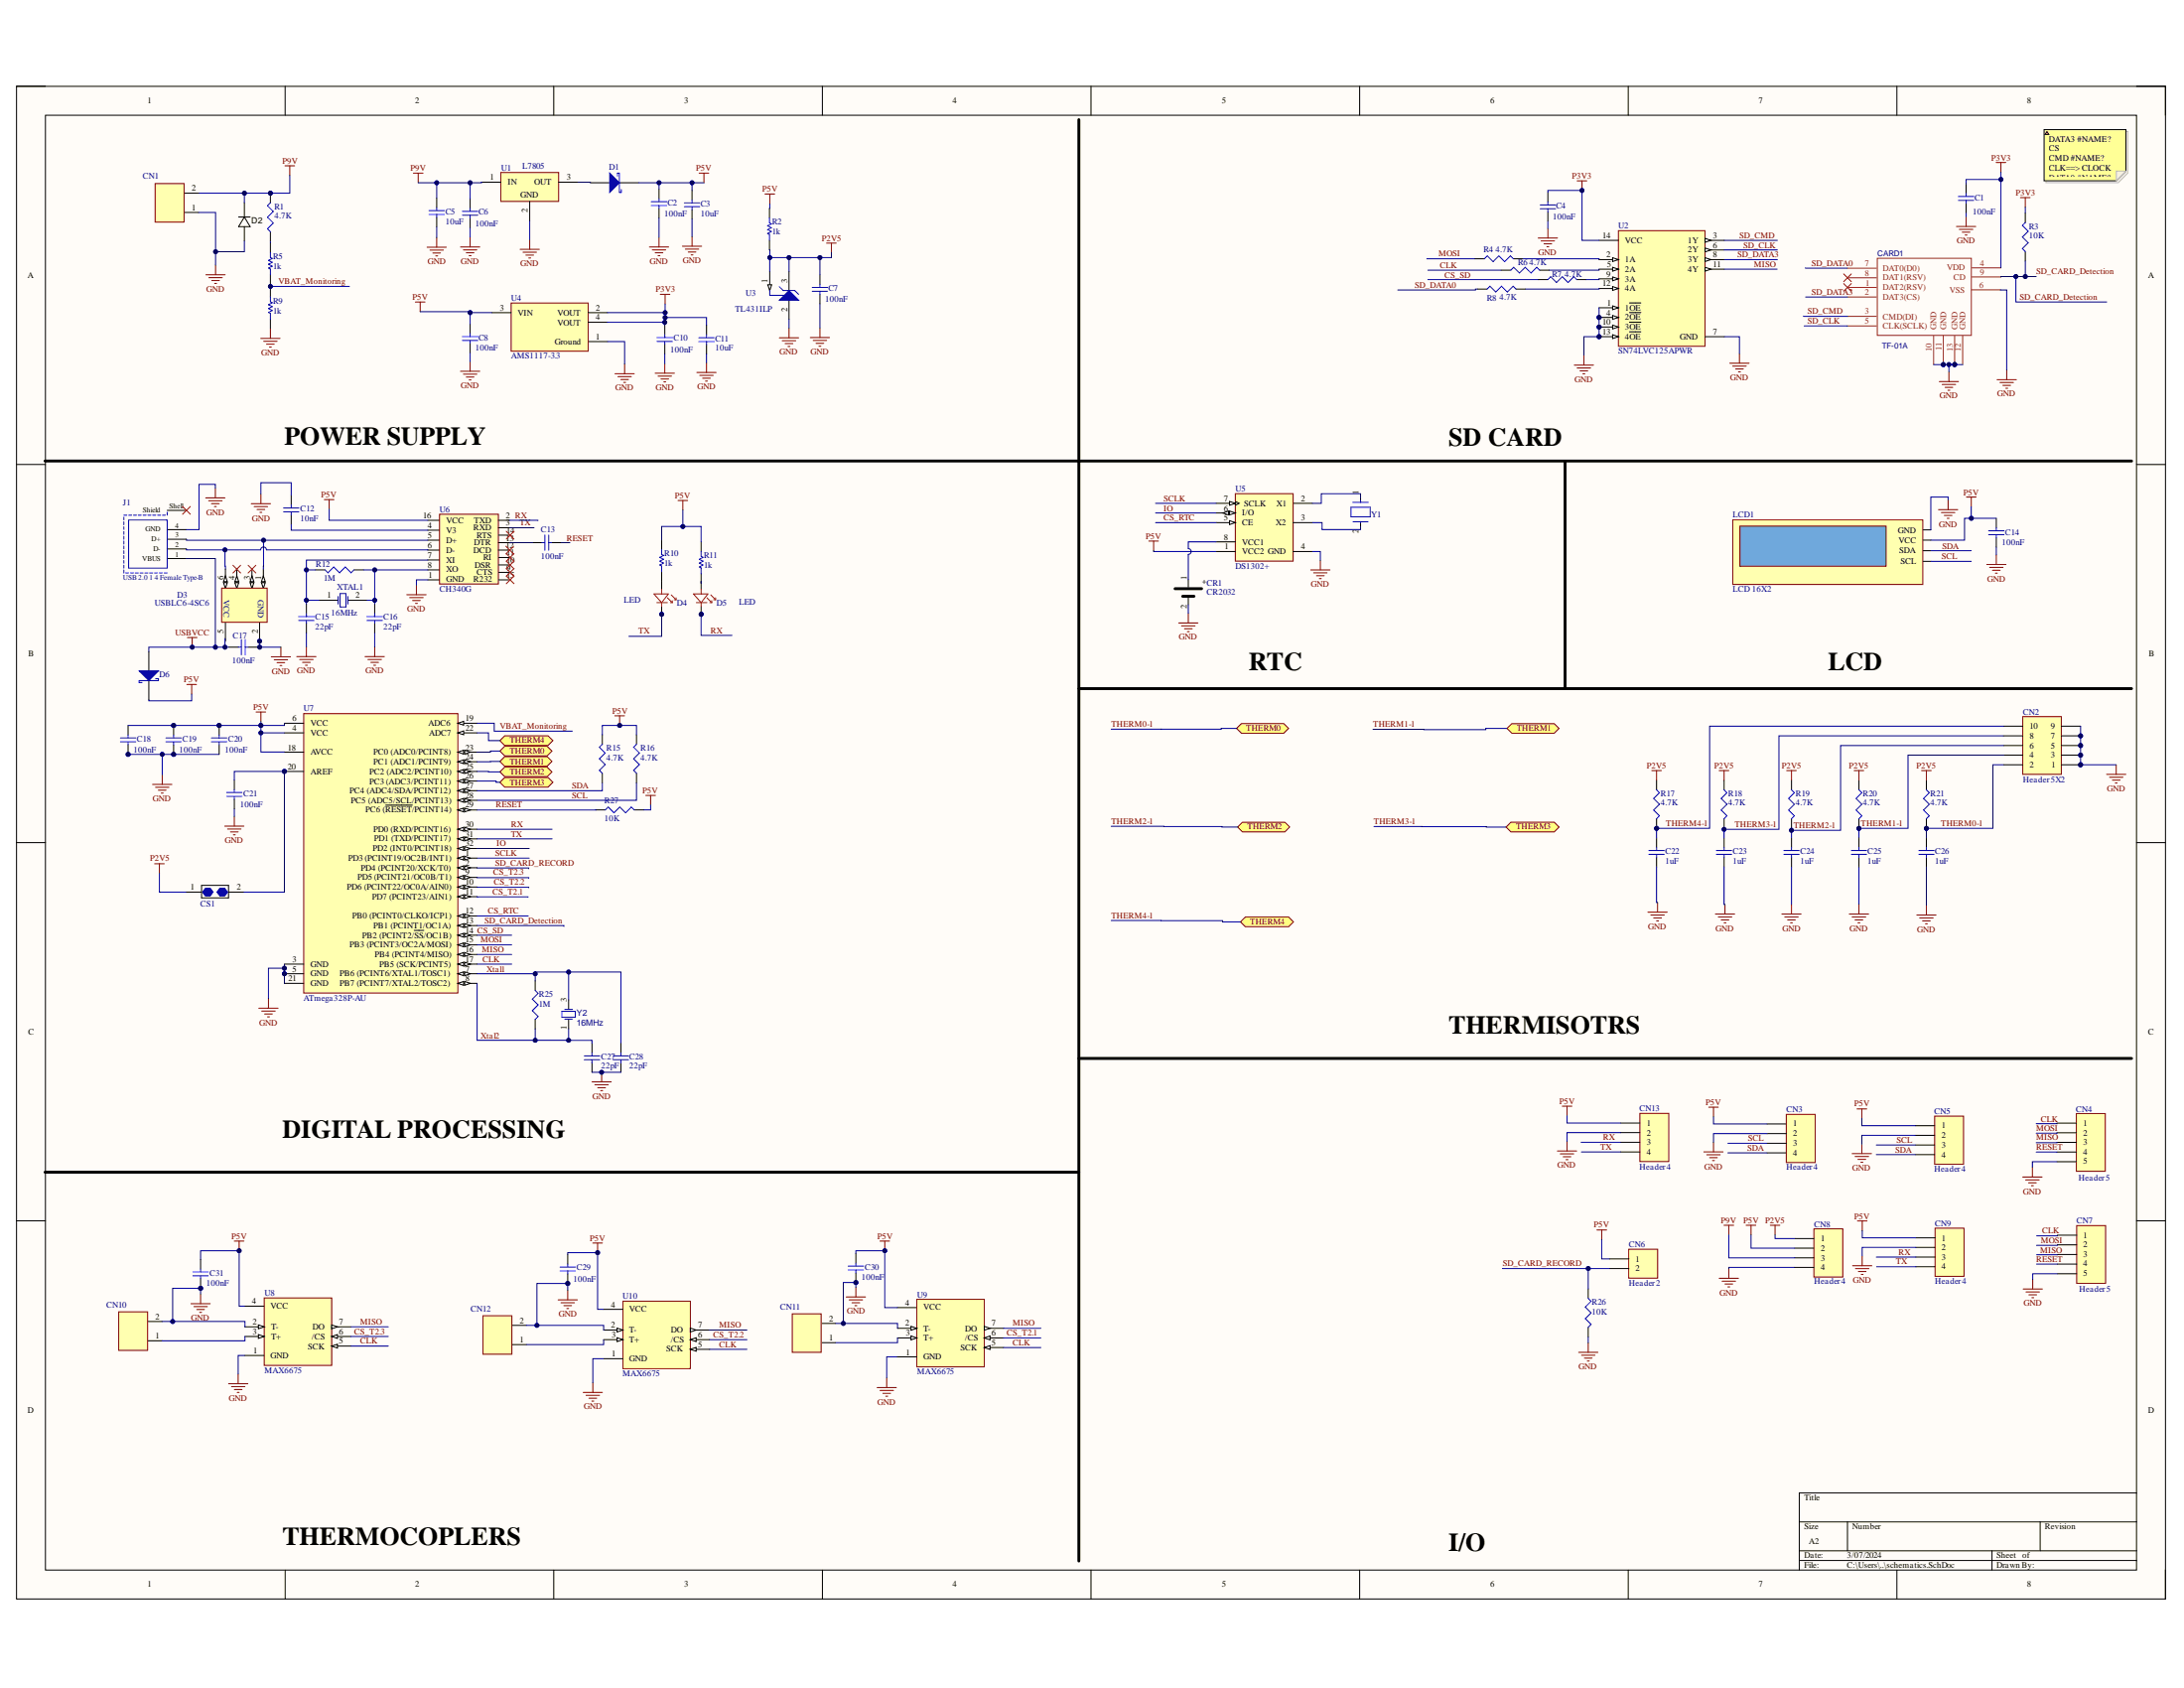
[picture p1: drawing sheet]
# Altium project temperature monitoring station.PrjPcb
1 sheet, 89 parts. Net scope: flat (ports and power ports of the same name join across sheets).
Board file: PCB.PcbDoc

## Sheet schematics.SchDoc
size A2

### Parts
C1  100nF  [Cap 1608-0603]
C2  100nF  [Cap 1608-0603]
C3  value 10uF  [CAP 3225-1210]  (hidden comment: Capacitor)
C4  100nF  [Cap 1608-0603]
C5  value 10uF  [CAP 3225-1210]  (hidden comment: Capacitor)
C6  100nF  [Cap 1608-0603]
C7  100nF  [Cap 1608-0603]
C8  100nF  [Cap 1608-0603]
C10  100nF  [Cap 1608-0603]
C11  value 10uF  [CAP 3225-1210]  (hidden comment: Capacitor)
C12  10nF  [Cap 1608-0603]
C13  100nF  [Cap 1608-0603]
C14  100nF  [Cap 1608-0603]
C15  value 22pF  [Cap 1608-0603]  (hidden comment: Capacitor)
C16  value 22pF  [Cap 1608-0603]  (hidden comment: Capacitor)
C17  100nF  [Cap 1608-0603]
C18  100nF  [Cap 1608-0603]
C19  100nF  [Cap 1608-0603]
C20  100nF  [Cap 1608-0603]
C21  100nF  [Cap 1608-0603]
C22  value 1uF  [Cap 1608-0603]  (hidden comment: Capacitor)
C23  value 1uF  [Cap 1608-0603]  (hidden comment: Capacitor)
C24  value 1uF  [Cap 1608-0603]  (hidden comment: Capacitor)
C25  value 1uF  [Cap 1608-0603]  (hidden comment: Capacitor)
C26  value 1uF  [Cap 1608-0603]  (hidden comment: Capacitor)
C27  value 22pF  [Cap 1608-0603]  (hidden comment: Capacitor)
C28  value 22pF  [Cap 1608-0603]  (hidden comment: Capacitor)
C29  100nF  [Cap 1608-0603]
C30  100nF  [Cap 1608-0603]
C31  100nF  [Cap 1608-0603]
CARD1  TF-01A  [TF-SMD_TF-01A2]
CN1  (no value)  [TERM2 3.5mm]
CN2  Header 5X2  [HDR2X5]
CN3  Header 4  [HDR1X4-HEADER]
CN4  Header 5  [HDR1X5-HEADER]
CN5  Header 4  [HDR1X4-HEADER]
CN6  Header 2  [HDR1X2-HEADER]
CN7  Header 5  [HDR1X5-HEADER]
CN8  Header 4  [HDR1X4-HEADER]
CN9  Header 4  [HDR1X4-HEADER]
CN10  (no value)  [TERM2 3.5mm]
CN11  (no value)  [TERM2 3.5mm]
CN12  (no value)  [TERM2 3.5mm]
CN13  Header 4  [HDR1X4-HEADER]
CR1  CR2032  [CR2032 holder]
CS1  CHEVRON  [CHEV]  (value not drawn)
D1  (no value)  [DIOM2616X08N]
D2  DIODE  [DO-214AC]  (value not drawn)
D3  USBLC6-4SC6  [FP-SOT23-6L-IPC_B]
D4  LED  [LED_0603R]
D5  LED  [LED_0603R]
D6  (no value)  [DIOM2616X08N]
J1  USB 2.0 1 4 Female Type-B  [61400416121]
LCD1  LCD 16X2  [LCD16X2]
R1  value 4.7K  [RES 1608-0603]  (hidden comment: Resistor 4.7K)
R2  1k  [RES 1608-0603]
R3  value 10K  [RES 1608-0603]  (hidden comment: Resistor 10k)
R4  value 4.7K  [RES 1608-0603]  (hidden comment: Resistor 4.7K)
R5  1k  [RES 1608-0603]
R6  value 4.7K  [RES 1608-0603]  (hidden comment: Resistor 4.7K)
R7  value 4.7K  [RES 1608-0603]  (hidden comment: Resistor 4.7K)
R8  value 4.7K  [RES 1608-0603]  (hidden comment: Resistor 4.7K)
R9  1k  [RES 1608-0603]
R10  1k  [RES 1608-0603]
R11  1k  [RES 1608-0603]
R12  value 1M  [RES 1608-0603]  (hidden comment: resistor)
R15  value 4.7K  [RES 1608-0603]  (hidden comment: Resistor 4.7K)
R16  value 4.7K  [RES 1608-0603]  (hidden comment: Resistor 4.7K)
R17  value 4.7K  [RES 1608-0603]  (hidden comment: Resistor 4.7K)
R18  value 4.7K  [RES 1608-0603]  (hidden comment: Resistor 4.7K)
R19  value 4.7K  [RES 1608-0603]  (hidden comment: Resistor 4.7K)
R20  value 4.7K  [RES 1608-0603]  (hidden comment: Resistor 4.7K)
R21  value 4.7K  [RES 1608-0603]  (hidden comment: Resistor 4.7K)
R25  value 1M  [RES 1608-0603]  (hidden comment: resistor)
R26  value 10K  [RES 1608-0603]  (hidden comment: resistor)
R27  value 10K  [RES 1608-0603]  (hidden comment: resistor)
U1  L7805  [TO220]
U2  SN74LVC125APWR  [FP-PW0014A-IPC_B]
U3  TL431ILP  [LP0003A]
U4  AMS1117-3.3  [FP-AMS1117-IPC_A]
U5  DS1302+  [P8+2]
U6  CH340G  [ch340g]
U7  ATmega328P-AU  [32A_N]
U8  MAX6675  [SOIC08]
U9  MAX6675  [SOIC08]
U10  MAX6675  [SOIC08]
XTAL1  16MHz  [HC-49 Crystal]
Y1  AB26TRB-32.768KHZ-T  [FP-AB26TRB-MFG]  (value not drawn)
Y2  16MHz  [3525 SMD Crystal]

### Ports
THERM0 (bidir), THERM1 (bidir), THERM2 (bidir), THERM3 (bidir), THERM4 (bidir)

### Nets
GND: C1.2 C2.1 C3.1 C4.1 C5.1 C6.1 C7.1 C8.1 C10.1 C11.1 C12.2 C14.1 C15.2 C16.2 C17.1 C18.1 C19.1 C20.1 C21.1 C22.2 C23.2 C24.2 C25.2 C26.2 C27.1 C28.1 C29.1 C30.1 C31.1 CARD1.6(VSS) CARD1.10(GND) CARD1.11(GND) CARD1.12(GND) CARD1.13(GND) CN1.1 CN2.1 CN2.3 CN2.5 CN2.7 CN2.9 CN3.2 CN4.5 CN5.2 CN7.5 CN8.4 CN9.2 CN10.2 CN11.2 CN12.2 CN13.2 CR1.2 D2.A D3.2(GND) J1.4(GND) LCD1.1(GND) R9.1 R26.1 U1.2(GND) U2.1(1~{OE}) U2.4(2~{OE}) U2.7(GND) U2.10(3~{OE}) U2.13(4~{OE}) U3.2(ANODE) U4.1(Ground) U5.4(GND) U6.1(GND) U7.3(GND) U7.5(GND) U7.21(GND) U8.1(GND) U8.2(T-) U9.1(GND) U9.2(T-) U10.1(GND) U10.2(T-)
P2V5: C7.2 CN8.1 CS1.1 R2.1 R17.1 R18.1 R19.1 R20.1 R21.1 U3.1(REF) U3.3(CATHODE)
P3V3: C1.1 C4.2 C10.2 C11.2 CARD1.4(VDD) R3.2 U2.14(VCC) U4.2(VOUT) U4.4(VOUT)
P5V: C2.2 C3.2 C8.2 C14.2 C18.2 C19.2 C20.2 C29.2 C30.2 C31.2 CN3.1 CN5.1 CN6.1 CN8.2 CN9.1 CN13.1 D1.K D6.K LCD1.2(VCC) R2.2 R10.2 R11.2 R15.2 R16.2 R27.1 U4.3(VIN) U5.1(VCC2) U6.16(VCC) U7.4(VCC) U7.6(VCC) U7.18(AVCC) U8.4(VCC) U9.4(VCC) U10.4(VCC)
P9V: C5.2 C6.2 CN1.2 CN8.3 D2.K R1.2 U1.1(IN)
USBVCC: C17.2 D6.A J1.1(VBUS)
CLK: CN4.1 CN7.1 R6.1 U7.17(PB5_(SCK/PCINT5)) U8.5(SCK) U9.5(SCK) U10.5(SCK)
CS_RTC: U5.5(CE) U7.12(PB0_(PCINT0/CLKO/ICP1))
CS_SD: R7.1 U7.14(PB2_(PCINT2/~{SS}/OC1B))
CS_T2.1: U7.11(PD7_(PCINT23/AIN1)) U9.6(/CS)
CS_T2.2: U7.10(PD6_(PCINT22/OC0A/AIN0)) U10.6(/CS)
CS_T2.3: U7.9(PD5_(PCINT21/OC0B/T1)) U8.6(/CS)
IO: U5.6(I/O) U7.32(PD2_(INT0/PCINT18))
MISO: CN4.3 CN7.3 U2.11(4Y) U7.16(PB4_(PCINT4/MISO)) U8.7(DO) U9.7(DO) U10.7(DO)
MOSI: CN4.2 CN7.2 R4.1 U7.15(PB3_(PCINT3/OC2A/MOSI))
RESET: C13.2 CN4.4 CN7.4 R27.2 U7.29(PC6_(~{RESET}/PCINT14))
RX: CN9.3 CN13.3 D5.2 U6.2(TXD) U7.30(PD0_(RXD/PCINT16))
SCL: CN3.3 CN5.3 LCD1.4(SCL) R16.1 U7.28(PC5_(ADC5/SCL/PCINT13))
SCLK: U5.7(SCLK) U7.1(PD3_(PCINT19/OC2B/INT1))
SD_CARD_Detection: CARD1.9(CD) R3.1 U7.13(PB1_(PCINT1/OC1A))
SD_CARD_RECORD: CN6.2 R26.2 U7.2(PD4_(PCINT20/XCK/T0))
SD_CLK: CARD1.5(CLK(SCLK)) U2.6(2Y)
SD_CMD: CARD1.3(CMD(DI)) U2.3(1Y)
SD_DATA0: CARD1.7(DAT0(D0)) R8.1
SD_DATA3: CARD1.2(DAT3(CS)) U2.8(3Y)
SDA: CN3.4 CN5.4 LCD1.3(SDA) R15.1 U7.27(PC4_(ADC4/SDA/PCINT12))
THERM0-1: C26.1 CN2.2 R21.2 U7.23(PC0_(ADC0/PCINT8)) ; port THERM0
THERM1-1: C25.1 CN2.4 R20.2 U7.24(PC1_(ADC1/PCINT9)) ; port THERM1
THERM2-1: C24.1 CN2.6 R19.2 U7.25(PC2_(ADC2/PCINT10)) ; port THERM2
THERM3-1: C23.1 CN2.8 R18.2 U7.26(PC3_(ADC3/PCINT11)) ; port THERM3
THERM4-1: C22.1 CN2.10 R17.2 U7.22(ADC7) ; port THERM4
TX: CN9.4 CN13.4 D4.2 U6.3(RXD) U7.31(PD1_(TXD/PCINT17))
VBAT_Monitoring: R5.1 R9.2 U7.19(ADC6)
Xtal1: C28.2 R25.2 U7.7(PB6_(PCINT6/XTAL1/TOSC1)) Y2.3(OSC2)
Xtal2: C27.2 R25.1 U7.8(PB7_(PCINT7/XTAL2/TOSC2)) Y2.1(OSC1)
NetC12_1: C12.1 U6.4(V3)
NetC13_1: C13.1 U6.13(DTR)
NetC15_1: C15.1 R12.2 U6.7(XI) XTAL1.1(OSC1)
NetC16_1: C16.1 R12.1 U6.8(XO) XTAL1.2(OSC2)
NetC21_2: C21.2 CS1.2 U7.20(AREF)
NetCN10_1: CN10.1 U8.3(T+)
NetCN11_1: CN11.1 U9.3(T+)
NetCN12_1: CN12.1 U10.3(T+)
NetCR1_1: CR1.1 U5.8(VCC1)
NetD1_A: D1.A U1.3(OUT)
NetD3_1: D3.1(I/O1) J1.3(D+) U6.5(D+)
NetD3_6: D3.6(I/O4) J1.2(D-) U6.6(D-)
NetD4_1: D4.1 R10.1
NetD5_1: D5.1 R11.1
NetR1_1: R1.1 R5.2
NetR4_2: R4.2 U2.2(1A)
NetR6_2: R6.2 U2.5(2A)
NetR7_2: R7.2 U2.9(3A)
NetR8_2: R8.2 U2.12(4A)
NetU5_2: U5.2(X1) Y1.1
NetU5_3: U5.3(X2) Y1.2

Not connected (* = marked no-connect by the designer): CARD1 1(DAT2(RSV))* 8(DAT1(RSV))*; D3 3(I/O2)* 4(I/O3)* 5(VBUS); J1 Shell(Shield)*; U6 9(CTS)* 10(DSR)* 11(RI)* 12(DCD)* 14(RTS)* 15(R232)*

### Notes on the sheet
- DATA3 ==> CS
  CMD ==>MOSI
  CLK==> CLOCK
  DATA0 ==>MISO
- POWER SUPPLY
- SD CARD
- RTC
- LCD
- THERMISOTRS
- DIGITAL PROCESSING
- THERMOCOPLERS
- I/O
